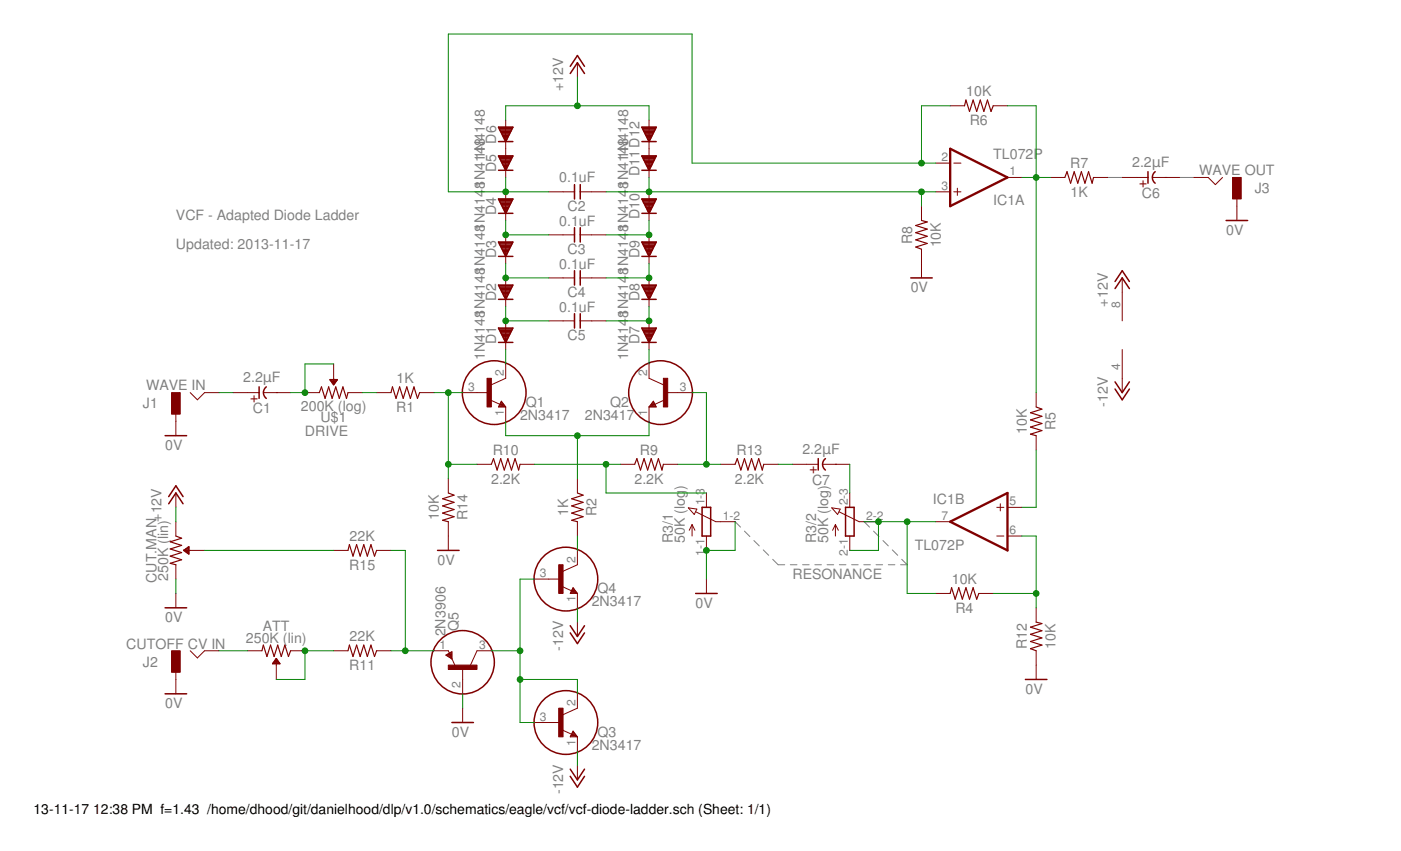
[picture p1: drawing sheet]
<?xml version="1.0" encoding="utf-8"?>
<!DOCTYPE eagle SYSTEM "eagle.dtd">
<eagle version="6.5.0">
<drawing>
<settings>
<setting alwaysvectorfont="no"/>
<setting verticaltext="up"/>
</settings>
<grid distance="0.1" unitdist="inch" unit="inch" style="lines" multiple="1" display="no" altdistance="0.01" altunitdist="inch" altunit="inch"/>
<schematic xreflabel="%F%N/%S.%C%R" xrefpart="/%S.%C%R">
<libraries>
<library name="_common">
<symbols>
<symbol name="JACK-M">
<wire x1="0" y1="2.54" x2="1.27" y2="1.27" width="0.1524" layer="94"/>
<wire x1="1.27" y1="1.27" x2="2.54" y2="2.54" width="0.1524" layer="94"/>
<pin name="HOT" x="5.08" y="2.54" visible="off" length="short" rot="R180"/>
<pin name="GND" x="-2.54" y="-2.54" visible="off" length="short" rot="R90"/>
<text x="-8.382" y="-0.254" size="1.778" layer="95">&gt;NAME</text>
<text x="-2.54" y="3.81" size="1.778" layer="96" align="center">&gt;VALUE</text>
<rectangle x1="-3.302" y1="-1.27" x2="-1.778" y2="2.54" layer="94"/>
</symbol>
<symbol name="R-US">
<wire x1="-2.54" y1="0" x2="-2.159" y2="1.016" width="0.2032" layer="94"/>
<wire x1="-2.159" y1="1.016" x2="-1.524" y2="-1.016" width="0.2032" layer="94"/>
<wire x1="-1.524" y1="-1.016" x2="-0.889" y2="1.016" width="0.2032" layer="94"/>
<wire x1="-0.889" y1="1.016" x2="-0.254" y2="-1.016" width="0.2032" layer="94"/>
<wire x1="-0.254" y1="-1.016" x2="0.381" y2="1.016" width="0.2032" layer="94"/>
<wire x1="0.381" y1="1.016" x2="1.016" y2="-1.016" width="0.2032" layer="94"/>
<wire x1="1.016" y1="-1.016" x2="1.651" y2="1.016" width="0.2032" layer="94"/>
<wire x1="1.651" y1="1.016" x2="2.286" y2="-1.016" width="0.2032" layer="94"/>
<wire x1="2.286" y1="-1.016" x2="2.54" y2="0" width="0.2032" layer="94"/>
<text x="0" y="2.5146" size="1.778" layer="95" align="center">&gt;NAME</text>
<text x="0" y="-2.54" size="1.778" layer="96" align="center">&gt;VALUE</text>
<pin name="2" x="5.08" y="0" visible="off" length="short" direction="pas" swaplevel="1" rot="R180"/>
<pin name="1" x="-5.08" y="0" visible="off" length="short" direction="pas" swaplevel="1"/>
</symbol>
<symbol name="NPN">
<wire x1="2.54" y1="2.54" x2="-0.254" y2="1.27" width="0.1524" layer="94"/>
<text x="6.096" y="-2.54" size="1.778" layer="95">&gt;NAME</text>
<text x="5.08" y="-4.826" size="1.778" layer="96">&gt;VALUE</text>
<rectangle x1="-0.762" y1="-2.54" x2="0" y2="2.54" layer="94"/>
<pin name="B" x="-5.08" y="0" visible="pad" length="short" direction="pas" swaplevel="1"/>
<pin name="E" x="2.54" y="-5.08" visible="pad" length="short" direction="pas" swaplevel="3" rot="R90"/>
<pin name="C" x="2.54" y="5.08" visible="pad" length="short" direction="pas" swaplevel="2" rot="R270"/>
<wire x1="-2.54" y1="0" x2="-0.508" y2="0" width="0.1524" layer="94"/>
<wire x1="2.54" y1="-2.54" x2="-0.254" y2="-1.27" width="0.1524" layer="94"/>
<polygon width="0.1524" layer="94">
<vertex x="1.778" y="-1.524"/>
<vertex x="2.54" y="-2.54"/>
<vertex x="1.27" y="-2.54"/>
</polygon>
<circle x="0.508" y="0" radius="5.6397125" width="0.254" layer="94"/>
</symbol>
<symbol name="PNP">
<wire x1="2.54" y1="2.54" x2="-0.254" y2="1.27" width="0.1524" layer="94"/>
<text x="6.096" y="-2.54" size="1.778" layer="95">&gt;NAME</text>
<text x="5.08" y="-4.826" size="1.778" layer="96">&gt;VALUE</text>
<rectangle x1="-0.762" y1="-2.54" x2="0" y2="2.54" layer="94"/>
<pin name="B" x="-5.08" y="0" visible="pad" length="short" direction="pas" swaplevel="1"/>
<pin name="E" x="2.54" y="-5.08" visible="pad" length="short" direction="pas" swaplevel="3" rot="R90"/>
<pin name="C" x="2.54" y="5.08" visible="pad" length="short" direction="pas" swaplevel="2" rot="R270"/>
<wire x1="2.54" y1="-2.54" x2="-0.254" y2="-1.27" width="0.1524" layer="94"/>
<polygon width="0.1524" layer="94">
<vertex x="1.0922" y="-1.905"/>
<vertex x="2.3876" y="-1.905"/>
<vertex x="1.778" y="-2.9718"/>
</polygon>
<wire x1="-0.254" y1="0" x2="-2.54" y2="0" width="0.1524" layer="94"/>
<circle x="0.508" y="0" radius="5.611040625" width="0.254" layer="94"/>
</symbol>
<symbol name="OPAMP">
<wire x1="-5.08" y1="5.08" x2="-5.08" y2="-5.08" width="0.4064" layer="94"/>
<wire x1="-5.08" y1="-5.08" x2="5.08" y2="0" width="0.4064" layer="94"/>
<wire x1="5.08" y1="0" x2="-5.08" y2="5.08" width="0.4064" layer="94"/>
<wire x1="-3.81" y1="3.175" x2="-3.81" y2="1.905" width="0.1524" layer="94"/>
<wire x1="-4.445" y1="2.54" x2="-3.175" y2="2.54" width="0.1524" layer="94"/>
<wire x1="-4.445" y1="-2.54" x2="-3.175" y2="-2.54" width="0.1524" layer="94"/>
<text x="2.54" y="3.175" size="1.778" layer="95">&gt;NAME</text>
<text x="2.54" y="-5.08" size="1.778" layer="96">&gt;VALUE</text>
<pin name="-IN" x="-7.62" y="-2.54" visible="pad" length="short" direction="in"/>
<pin name="+IN" x="-7.62" y="2.54" visible="pad" length="short" direction="in"/>
<pin name="OUT" x="7.62" y="0" visible="pad" length="short" direction="out" rot="R180"/>
</symbol>
<symbol name="PWR+-">
<text x="1.27" y="3.175" size="0.8128" layer="93" rot="R90">V+</text>
<text x="1.27" y="-4.445" size="0.8128" layer="93" rot="R90">V-</text>
<pin name="V+" x="0" y="7.62" visible="pad" length="middle" direction="pwr" rot="R270"/>
<pin name="V-" x="0" y="-7.62" visible="pad" length="middle" direction="pwr" rot="R90"/>
</symbol>
<symbol name="CE-US">
<wire x1="-1.016" y1="0.508" x2="0" y2="0.508" width="0.254" layer="94"/>
<wire x1="0" y1="0.508" x2="1.016" y2="0.508" width="0.254" layer="94"/>
<pin name="+" x="0" y="5.08" visible="off" length="short" direction="pas" swaplevel="1" rot="R270"/>
<pin name="-" x="0" y="-5.08" visible="off" length="short" direction="pas" swaplevel="1" rot="R90"/>
<text x="-1.778" y="0.762" size="1.778" layer="94">+</text>
<wire x1="0" y1="2.54" x2="0" y2="0.508" width="0.1524" layer="94"/>
<wire x1="-1.016" y1="-0.762" x2="1.016" y2="-0.762" width="0.254" layer="94" curve="-105.464992"/>
<wire x1="0" y1="-0.254" x2="0" y2="-2.794" width="0.1524" layer="94"/>
<text x="-2.794" y="0" size="1.778" layer="95" rot="R90" align="center">&gt;NAME</text>
<text x="2.794" y="0" size="1.778" layer="96" rot="R90" align="center">&gt;VALUE</text>
</symbol>
<symbol name="D">
<wire x1="1.27" y1="1.27" x2="1.27" y2="-1.27" width="0.254" layer="94"/>
<text x="0" y="-2.5654" size="1.778" layer="95" align="center">&gt;NAME</text>
<text x="0" y="-4.5974" size="1.778" layer="96" align="center">&gt;VALUE</text>
<pin name="A" x="-2.54" y="0" visible="off" length="short" direction="pas"/>
<pin name="C" x="2.54" y="0" visible="off" length="short" direction="pas" rot="R180"/>
<polygon width="0.254" layer="94">
<vertex x="-1.27" y="1.27"/>
<vertex x="1.27" y="0"/>
<vertex x="-1.27" y="-1.27"/>
</polygon>
</symbol>
<symbol name="CC-US">
<wire x1="0" y1="-0.508" x2="0" y2="-2.54" width="0.1524" layer="94"/>
<text x="-2.54" y="0.127" size="1.778" layer="95" rot="R90" align="center">&gt;NAME</text>
<pin name="1" x="0" y="5.08" visible="off" length="short" direction="pas" swaplevel="1" rot="R270"/>
<pin name="2" x="0" y="-5.08" visible="off" length="short" direction="pas" swaplevel="1" rot="R90"/>
<wire x1="-1.27" y1="-0.508" x2="0" y2="-0.508" width="0.254" layer="94"/>
<wire x1="0" y1="-0.508" x2="1.27" y2="-0.508" width="0.254" layer="94"/>
<wire x1="-1.27" y1="0.508" x2="0" y2="0.508" width="0.254" layer="94"/>
<wire x1="0" y1="0.508" x2="1.27" y2="0.508" width="0.254" layer="94"/>
<wire x1="0" y1="2.54" x2="0" y2="0.508" width="0.1524" layer="94"/>
<text x="2.54" y="0" size="1.778" layer="96" rot="R90" align="center">&gt;VALUE</text>
</symbol>
<symbol name="R-VAR-US">
<wire x1="-2.54" y1="0" x2="-2.159" y2="1.016" width="0.2032" layer="94"/>
<wire x1="-2.159" y1="1.016" x2="-1.524" y2="-1.016" width="0.2032" layer="94"/>
<wire x1="-1.524" y1="-1.016" x2="-0.889" y2="1.016" width="0.2032" layer="94"/>
<wire x1="-0.889" y1="1.016" x2="-0.254" y2="-1.016" width="0.2032" layer="94"/>
<wire x1="-0.254" y1="-1.016" x2="0.381" y2="1.016" width="0.2032" layer="94"/>
<wire x1="0.381" y1="1.016" x2="1.016" y2="-1.016" width="0.2032" layer="94"/>
<wire x1="1.016" y1="-1.016" x2="1.651" y2="1.016" width="0.2032" layer="94"/>
<wire x1="1.651" y1="1.016" x2="2.286" y2="-1.016" width="0.2032" layer="94"/>
<wire x1="2.286" y1="-1.016" x2="2.54" y2="0" width="0.2032" layer="94"/>
<text x="0" y="-4.3434" size="1.778" layer="95" align="center">&gt;NAME</text>
<text x="0" y="-2.286" size="1.778" layer="96" align="center">&gt;VALUE</text>
<pin name="2" x="5.08" y="0" visible="off" length="short" direction="pas" swaplevel="1" rot="R180"/>
<pin name="1" x="-5.08" y="0" visible="off" length="short" direction="pas" swaplevel="1"/>
<pin name="P$1" x="0" y="5.08" visible="off" length="short" direction="pas" rot="R270"/>
<polygon width="0.254" layer="94">
<vertex x="-0.635" y="2.286"/>
<vertex x="0.635" y="2.286"/>
<vertex x="0" y="1.397"/>
</polygon>
<wire x1="0" y1="2.54" x2="0" y2="1.778" width="0.1524" layer="94"/>
</symbol>
</symbols>
<devicesets>
<deviceset name="JACK-M" prefix="J" uservalue="yes">
<gates>
<gate name="G$1" symbol="JACK-M" x="0" y="0"/>
</gates>
<devices>
<device name="" package="JACK-M">
<connects>
<connect gate="G$1" pin="GND" pad="GND"/>
<connect gate="G$1" pin="HOT" pad="HOT"/>
</connects>
<technologies>
<technology name=""/>
</technologies>
</device>
</devices>
</deviceset>
<deviceset name="R" prefix="R" uservalue="yes">
<gates>
<gate name="G$1" symbol="R-US" x="0" y="0"/>
</gates>
<devices>
<device name="0309/10" package="0309/10">
<connects>
<connect gate="G$1" pin="1" pad="1"/>
<connect gate="G$1" pin="2" pad="2"/>
</connects>
<technologies>
<technology name=""/>
</technologies>
</device>
</devices>
</deviceset>
<deviceset name="2N3417" prefix="Q">
<gates>
<gate name="G$1" symbol="NPN" x="0" y="0"/>
</gates>
<devices>
<device name="" package="TO92">
<connects>
<connect gate="G$1" pin="B" pad="3"/>
<connect gate="G$1" pin="C" pad="2"/>
<connect gate="G$1" pin="E" pad="1"/>
</connects>
<technologies>
<technology name=""/>
</technologies>
</device>
</devices>
</deviceset>
<deviceset name="2N3906" prefix="Q">
<gates>
<gate name="G$1" symbol="PNP" x="0" y="0"/>
</gates>
<devices>
<device name="" package="TO92">
<connects>
<connect gate="G$1" pin="B" pad="2"/>
<connect gate="G$1" pin="C" pad="3"/>
<connect gate="G$1" pin="E" pad="1"/>
</connects>
<technologies>
<technology name=""/>
</technologies>
</device>
</devices>
</deviceset>
<deviceset name="TL072" prefix="IC">
<gates>
<gate name="A" symbol="OPAMP" x="15.24" y="10.16" swaplevel="1"/>
<gate name="B" symbol="OPAMP" x="15.24" y="-12.7" swaplevel="1"/>
<gate name="P" symbol="PWR+-" x="15.24" y="10.16" addlevel="request"/>
</gates>
<devices>
<device name="P" package="DIL08">
<connects>
<connect gate="A" pin="+IN" pad="3"/>
<connect gate="A" pin="-IN" pad="2"/>
<connect gate="A" pin="OUT" pad="1"/>
<connect gate="B" pin="+IN" pad="5"/>
<connect gate="B" pin="-IN" pad="6"/>
<connect gate="B" pin="OUT" pad="7"/>
<connect gate="P" pin="V+" pad="8"/>
<connect gate="P" pin="V-" pad="4"/>
</connects>
<technologies>
<technology name=""/>
</technologies>
</device>
</devices>
</deviceset>
<deviceset name="CE-US" prefix="C" uservalue="yes">
<gates>
<gate name="G$1" symbol="CE-US" x="0" y="0"/>
</gates>
<devices>
<device name="E5-8.5" package="E5-8,5">
<connects>
<connect gate="G$1" pin="+" pad="+"/>
<connect gate="G$1" pin="-" pad="-"/>
</connects>
<technologies>
<technology name=""/>
</technologies>
</device>
<device name="E2-5" package="E2-5">
<connects>
<connect gate="G$1" pin="+" pad="+"/>
<connect gate="G$1" pin="-" pad="-"/>
</connects>
<technologies>
<technology name=""/>
</technologies>
</device>
</devices>
</deviceset>
<deviceset name="1N4148" prefix="D">
<gates>
<gate name="G$1" symbol="D" x="0" y="0"/>
</gates>
<devices>
<device name="" package="DO35-7">
<connects>
<connect gate="G$1" pin="A" pad="A"/>
<connect gate="G$1" pin="C" pad="C"/>
</connects>
<technologies>
<technology name=""/>
</technologies>
</device>
</devices>
</deviceset>
<deviceset name="CC-US" prefix="C" uservalue="yes">
<gates>
<gate name="G$1" symbol="CC-US" x="0" y="0"/>
</gates>
<devices>
<device name="025-024X044" package="C025-024X044">
<connects>
<connect gate="G$1" pin="1" pad="1"/>
<connect gate="G$1" pin="2" pad="2"/>
</connects>
<technologies>
<technology name=""/>
</technologies>
</device>
<device name="050-024X044" package="C050-024X044">
<connects>
<connect gate="G$1" pin="1" pad="1"/>
<connect gate="G$1" pin="2" pad="2"/>
</connects>
<technologies>
<technology name=""/>
</technologies>
</device>
</devices>
</deviceset>
<deviceset name="R-VAR" uservalue="yes">
<gates>
<gate name="G$1" symbol="R-VAR-US" x="0" y="0"/>
</gates>
<devices>
<device name="" package="R-VAR">
<connects>
<connect gate="G$1" pin="1" pad="R1"/>
<connect gate="G$1" pin="2" pad="R2"/>
<connect gate="G$1" pin="P$1" pad="VAR"/>
</connects>
<technologies>
<technology name=""/>
</technologies>
</device>
</devices>
</deviceset>
</devicesets>
</library>
<library name="supply1">
<symbols>
<symbol name="+12V">
<wire x1="1.27" y1="-1.905" x2="0" y2="0" width="0.254" layer="94"/>
<wire x1="0" y1="0" x2="-1.27" y2="-1.905" width="0.254" layer="94"/>
<wire x1="1.27" y1="-0.635" x2="0" y2="1.27" width="0.254" layer="94"/>
<wire x1="0" y1="1.27" x2="-1.27" y2="-0.635" width="0.254" layer="94"/>
<text x="-2.54" y="-5.08" size="1.778" layer="96" rot="R90">&gt;VALUE</text>
<pin name="+12V" x="0" y="-2.54" visible="off" length="short" direction="sup" rot="R90"/>
</symbol>
<symbol name="0V">
<wire x1="-1.905" y1="0" x2="1.905" y2="0" width="0.254" layer="94"/>
<text x="-1.905" y="-2.54" size="1.778" layer="96">&gt;VALUE</text>
<pin name="0V" x="0" y="2.54" visible="off" length="short" direction="sup" rot="R270"/>
</symbol>
<symbol name="-12V">
<wire x1="-1.27" y1="1.905" x2="0" y2="0" width="0.254" layer="94"/>
<wire x1="0" y1="0" x2="1.27" y2="1.905" width="0.254" layer="94"/>
<wire x1="-1.27" y1="0.635" x2="0" y2="-1.27" width="0.254" layer="94"/>
<wire x1="0" y1="-1.27" x2="1.27" y2="0.635" width="0.254" layer="94"/>
<text x="-2.54" y="-2.54" size="1.778" layer="96" rot="R90">&gt;VALUE</text>
<pin name="-12V" x="0" y="2.54" visible="off" length="short" direction="sup" rot="R270"/>
</symbol>
</symbols>
<devicesets>
<deviceset name="+12V" prefix="P+">
<gates>
<gate name="1" symbol="+12V" x="0" y="0"/>
</gates>
<devices>
<device name="">
<technologies>
<technology name=""/>
</technologies>
</device>
</devices>
</deviceset>
<deviceset name="0V" prefix="GND">
<gates>
<gate name="1" symbol="0V" x="0" y="0"/>
</gates>
<devices>
<device name="">
<technologies>
<technology name=""/>
</technologies>
</device>
</devices>
</deviceset>
<deviceset name="-12V" prefix="P-">
<gates>
<gate name="1" symbol="-12V" x="0" y="0"/>
</gates>
<devices>
<device name="">
<technologies>
<technology name=""/>
</technologies>
</device>
</devices>
</deviceset>
</devicesets>
</library>
<library name="pot">
<symbols>
<symbol name="POT_EU-">
<wire x1="-0.762" y1="2.54" x2="-0.762" y2="-2.54" width="0.254" layer="94"/>
<wire x1="0.762" y1="-2.54" x2="0.762" y2="2.54" width="0.254" layer="94"/>
<wire x1="2.54" y1="0" x2="1.651" y2="0" width="0.1524" layer="94"/>
<wire x1="1.651" y1="0" x2="-1.8796" y2="1.7526" width="0.1524" layer="94"/>
<wire x1="0.762" y1="2.54" x2="-0.762" y2="2.54" width="0.254" layer="94"/>
<wire x1="-0.762" y1="-2.54" x2="0.762" y2="-2.54" width="0.254" layer="94"/>
<wire x1="-2.1597" y1="1.2939" x2="-3.1989" y2="2.4495" width="0.1524" layer="94"/>
<wire x1="-3.1989" y1="2.4495" x2="-1.7018" y2="2.2352" width="0.1524" layer="94"/>
<wire x1="-2.54" y1="-2.54" x2="-2.54" y2="-0.508" width="0.1524" layer="94"/>
<wire x1="-2.54" y1="-0.508" x2="-3.048" y2="-1.524" width="0.1524" layer="94"/>
<wire x1="-2.54" y1="-0.508" x2="-2.032" y2="-1.524" width="0.1524" layer="94"/>
<wire x1="-2.1597" y1="1.2939" x2="-1.7018" y2="2.2352" width="0.1524" layer="94"/>
<text x="-5.969" y="-3.81" size="1.778" layer="95" rot="R90">&gt;NAME</text>
<text x="-3.81" y="-3.81" size="1.778" layer="96" rot="R90">&gt;VALUE</text>
<pin name="A" x="0" y="-5.08" visible="pad" length="short" direction="pas" rot="R90"/>
<pin name="E" x="0" y="5.08" visible="pad" length="short" direction="pas" rot="R270"/>
<pin name="S" x="5.08" y="0" visible="pad" length="short" direction="pas" rot="R180"/>
</symbol>
</symbols>
<devicesets>
<deviceset name="3RP/1610G" prefix="R" uservalue="yes">
<gates>
<gate name="/1" symbol="POT_EU-" x="-5.08" y="0" addlevel="always"/>
<gate name="/2" symbol="POT_EU-" x="10.16" y="0" addlevel="always"/>
</gates>
<devices>
<device name="" package="3RP/1610G">
<connects>
<connect gate="/1" pin="A" pad="1-1"/>
<connect gate="/1" pin="E" pad="1-3"/>
<connect gate="/1" pin="S" pad="1-2"/>
<connect gate="/2" pin="A" pad="2-1"/>
<connect gate="/2" pin="E" pad="2-3"/>
<connect gate="/2" pin="S" pad="2-2"/>
</connects>
<technologies>
<technology name=""/>
</technologies>
</device>
</devices>
</deviceset>
</devicesets>
</library>
</libraries>
<attributes>
</attributes>
<variantdefs>
</variantdefs>
<classes>
<class number="0" name="default" width="0" drill="0">
</class>
</classes>
<parts>
<part name="J1" library="_common" deviceset="JACK-M" device="" value="WAVE IN"/>
<part name="J2" library="_common" deviceset="JACK-M" device="" value="CUTOFF CV IN"/>
<part name="J3" library="_common" deviceset="JACK-M" device="" value="WAVE OUT"/>
<part name="R1" library="_common" deviceset="R" device="0309/10" value="1K"/>
<part name="R6" library="_common" deviceset="R" device="0309/10" value="10K"/>
<part name="R7" library="_common" deviceset="R" device="0309/10" value="1K"/>
<part name="R11" library="_common" deviceset="R" device="0309/10" value="22K"/>
<part name="Q1" library="_common" deviceset="2N3417" device=""/>
<part name="Q2" library="_common" deviceset="2N3417" device=""/>
<part name="Q3" library="_common" deviceset="2N3417" device=""/>
<part name="Q4" library="_common" deviceset="2N3417" device=""/>
<part name="Q5" library="_common" deviceset="2N3906" device=""/>
<part name="IC1" library="_common" deviceset="TL072" device="P"/>
<part name="R8" library="_common" deviceset="R" device="0309/10" value="10K"/>
<part name="P+1" library="supply1" deviceset="+12V" device=""/>
<part name="GND3" library="supply1" deviceset="0V" device=""/>
<part name="GND4" library="supply1" deviceset="0V" device=""/>
<part name="P-1" library="supply1" deviceset="-12V" device=""/>
<part name="P-2" library="supply1" deviceset="-12V" device=""/>
<part name="GND5" library="supply1" deviceset="0V" device=""/>
<part name="GND6" library="supply1" deviceset="0V" device=""/>
<part name="GND7" library="supply1" deviceset="0V" device=""/>
<part name="C1" library="_common" deviceset="CE-US" device="E2-5" value="2.2μF"/>
<part name="P+2" library="supply1" deviceset="+12V" device=""/>
<part name="P-3" library="supply1" deviceset="-12V" device=""/>
<part name="R9" library="_common" deviceset="R" device="0309/10" value="2.2K"/>
<part name="R10" library="_common" deviceset="R" device="0309/10" value="2.2K"/>
<part name="R2" library="_common" deviceset="R" device="0309/10" value="1K"/>
<part name="GND1" library="supply1" deviceset="0V" device=""/>
<part name="R3" library="pot" deviceset="3RP/1610G" device="" value="50K (log)"/>
<part name="R4" library="_common" deviceset="R" device="0309/10" value="10K"/>
<part name="R5" library="_common" deviceset="R" device="0309/10" value="10K"/>
<part name="R12" library="_common" deviceset="R" device="0309/10" value="10K"/>
<part name="GND2" library="supply1" deviceset="0V" device=""/>
<part name="R13" library="_common" deviceset="R" device="0309/10" value="2.2K"/>
<part name="D1" library="_common" deviceset="1N4148" device=""/>
<part name="D2" library="_common" deviceset="1N4148" device=""/>
<part name="D3" library="_common" deviceset="1N4148" device=""/>
<part name="D4" library="_common" deviceset="1N4148" device=""/>
<part name="D5" library="_common" deviceset="1N4148" device=""/>
<part name="D6" library="_common" deviceset="1N4148" device=""/>
<part name="D7" library="_common" deviceset="1N4148" device=""/>
<part name="D8" library="_common" deviceset="1N4148" device=""/>
<part name="D9" library="_common" deviceset="1N4148" device=""/>
<part name="D10" library="_common" deviceset="1N4148" device=""/>
<part name="D11" library="_common" deviceset="1N4148" device=""/>
<part name="D12" library="_common" deviceset="1N4148" device=""/>
<part name="C2" library="_common" deviceset="CC-US" device="025-024X044" value="0.1uF"/>
<part name="C3" library="_common" deviceset="CC-US" device="025-024X044" value="0.1uF"/>
<part name="C4" library="_common" deviceset="CC-US" device="025-024X044" value="0.1uF"/>
<part name="C5" library="_common" deviceset="CC-US" device="025-024X044" value="0.1uF"/>
<part name="C6" library="_common" deviceset="CE-US" device="E2-5" value="2.2μF"/>
<part name="R14" library="_common" deviceset="R" device="0309/10" value="10K"/>
<part name="GND8" library="supply1" deviceset="0V" device=""/>
<part name="U$1" library="_common" deviceset="R-VAR" device="" value="200K (log)"/>
<part name="CUT.MAN" library="_common" deviceset="R-VAR" device="" value="250K (lin)"/>
<part name="R15" library="_common" deviceset="R" device="0309/10" value="22K"/>
<part name="P+3" library="supply1" deviceset="+12V" device=""/>
<part name="GND9" library="supply1" deviceset="0V" device=""/>
<part name="C7" library="_common" deviceset="CE-US" device="E2-5" value="2.2μF"/>
<part name="ATT" library="_common" deviceset="R-VAR" device="" value="250K (lin)"/>
</parts>
<sheets>
<sheet>
<plain>
<text x="55.88" y="58.42" size="1.778" layer="97">RESONANCE</text>
<wire x1="111.76" y1="129.54" x2="114.3" y2="129.54" width="0.1524" layer="97"/>
<wire x1="124.46" y1="129.54" x2="127" y2="129.54" width="0.1524" layer="97"/>
<text x="-30.48" y="83.82" size="1.778" layer="97">DRIVE</text>
<text x="-53.34" y="121.92" size="1.778" layer="97">VCF - Adapted Diode Ladder</text>
<wire x1="45.72" y1="68.58" x2="53.34" y2="60.96" width="0.1524" layer="97" style="shortdash"/>
<wire x1="53.34" y1="60.96" x2="76.2" y2="60.96" width="0.1524" layer="97" style="shortdash"/>
<wire x1="76.2" y1="60.96" x2="68.58" y2="68.58" width="0.1524" layer="97" style="shortdash"/>
<text x="-53.34" y="116.84" size="1.778" layer="97">Updated: 2013-11-17</text>
</plain>
<instances>
<instance part="J1" gate="G$1" x="-50.8" y="88.9"/>
<instance part="J2" gate="G$1" x="-50.8" y="43.18"/>
<instance part="J3" gate="G$1" x="132.08" y="127" rot="MR0"/>
<instance part="R1" gate="G$1" x="-12.7" y="91.44" rot="R180"/>
<instance part="R6" gate="G$1" x="88.9" y="142.24" rot="R180"/>
<instance part="R7" gate="G$1" x="106.68" y="129.54"/>
<instance part="R11" gate="G$1" x="-20.32" y="45.72" rot="R180"/>
<instance part="Q1" gate="G$1" x="2.54" y="91.44"/>
<instance part="Q2" gate="G$1" x="33.02" y="91.44" rot="MR0"/>
<instance part="Q3" gate="G$1" x="15.24" y="33.02"/>
<instance part="Q4" gate="G$1" x="15.24" y="58.42"/>
<instance part="Q5" gate="G$1" x="-2.54" y="43.18" rot="MR90"/>
<instance part="IC1" gate="A" x="88.9" y="129.54" rot="MR180"/>
<instance part="R8" gate="G$1" x="78.74" y="119.38" rot="R90"/>
<instance part="P+1" gate="1" x="17.78" y="149.86"/>
<instance part="GND3" gate="1" x="78.74" y="111.76"/>
<instance part="GND4" gate="1" x="-2.54" y="33.02"/>
<instance part="P-1" gate="1" x="17.78" y="48.26"/>
<instance part="P-2" gate="1" x="17.78" y="22.86"/>
<instance part="GND5" gate="1" x="-53.34" y="83.82"/>
<instance part="GND6" gate="1" x="134.62" y="121.92"/>
<instance part="GND7" gate="1" x="-53.34" y="38.1"/>
<instance part="C1" gate="G$1" x="-38.1" y="91.44" rot="R90"/>
<instance part="IC1" gate="B" x="88.9" y="68.58" rot="MR0"/>
<instance part="IC1" gate="P" x="114.3" y="101.6"/>
<instance part="P+2" gate="1" x="114.3" y="111.76"/>
<instance part="P-3" gate="1" x="114.3" y="91.44"/>
<instance part="R9" gate="G$1" x="30.48" y="78.74"/>
<instance part="R10" gate="G$1" x="5.08" y="78.74"/>
<instance part="R2" gate="G$1" x="17.78" y="71.12" rot="R270"/>
<instance part="GND1" gate="1" x="40.64" y="55.88"/>
<instance part="R3" gate="/1" x="40.64" y="68.58"/>
<instance part="R3" gate="/2" x="66.04" y="68.58"/>
<instance part="R4" gate="G$1" x="86.36" y="55.88" rot="R180"/>
<instance part="R5" gate="G$1" x="99.06" y="86.36" rot="R270"/>
<instance part="R12" gate="G$1" x="99.06" y="48.26" rot="R90"/>
<instance part="GND2" gate="1" x="99.06" y="40.64"/>
<instance part="R13" gate="G$1" x="48.26" y="78.74"/>
<instance part="D1" gate="G$1" x="5.08" y="101.6" rot="R270"/>
<instance part="D2" gate="G$1" x="5.08" y="109.22" rot="R270"/>
<instance part="D3" gate="G$1" x="5.08" y="116.84" rot="R270"/>
<instance part="D4" gate="G$1" x="5.08" y="124.46" rot="R270"/>
<instance part="D5" gate="G$1" x="5.08" y="132.08" rot="R270"/>
<instance part="D6" gate="G$1" x="5.08" y="137.16" rot="R270"/>
<instance part="D7" gate="G$1" x="30.48" y="101.6" rot="R270"/>
<instance part="D8" gate="G$1" x="30.48" y="109.22" rot="R270"/>
<instance part="D9" gate="G$1" x="30.48" y="116.84" rot="R270"/>
<instance part="D10" gate="G$1" x="30.48" y="124.46" rot="R270"/>
<instance part="D11" gate="G$1" x="30.48" y="132.08" rot="R270"/>
<instance part="D12" gate="G$1" x="30.48" y="137.16" rot="R270"/>
<instance part="C2" gate="G$1" x="17.78" y="127" rot="R90"/>
<instance part="C3" gate="G$1" x="17.78" y="119.38" rot="R90"/>
<instance part="C4" gate="G$1" x="17.78" y="111.76" rot="R90"/>
<instance part="C5" gate="G$1" x="17.78" y="104.14" rot="R90"/>
<instance part="C6" gate="G$1" x="119.38" y="129.54" rot="R90"/>
<instance part="R14" gate="G$1" x="-5.08" y="71.12" rot="R270"/>
<instance part="GND8" gate="1" x="-5.08" y="63.5"/>
<instance part="U$1" gate="G$1" x="-25.4" y="91.44"/>
<instance part="CUT.MAN" gate="G$1" x="-53.34" y="63.5" rot="R270"/>
<instance part="R15" gate="G$1" x="-20.32" y="63.5" rot="R180"/>
<instance part="P+3" gate="1" x="-53.34" y="73.66"/>
<instance part="GND9" gate="1" x="-53.34" y="53.34"/>
<instance part="C7" gate="G$1" x="60.96" y="78.74" rot="R90"/>
<instance part="ATT" gate="G$1" x="-35.56" y="45.72" rot="R180"/>
</instances>
<busses>
</busses>
<nets>
<net name="N$5" class="0">
<segment>
<pinref part="R1" gate="G$1" pin="1"/>
<pinref part="Q1" gate="G$1" pin="B"/>
<wire x1="-2.54" y1="91.44" x2="-5.08" y2="91.44" width="0.1524" layer="91"/>
<wire x1="-5.08" y1="91.44" x2="-7.62" y2="91.44" width="0.1524" layer="91"/>
<wire x1="-5.08" y1="91.44" x2="-5.08" y2="78.74" width="0.1524" layer="91"/>
<junction x="-5.08" y="91.44"/>
<pinref part="R14" gate="G$1" pin="1"/>
<pinref part="R10" gate="G$1" pin="1"/>
<wire x1="-5.08" y1="78.74" x2="-5.08" y2="76.2" width="0.1524" layer="91"/>
<wire x1="0" y1="78.74" x2="-5.08" y2="78.74" width="0.1524" layer="91"/>
<junction x="-5.08" y="78.74"/>
</segment>
</net>
<net name="N$9" class="0">
<segment>
<pinref part="IC1" gate="A" pin="-IN"/>
<wire x1="78.74" y1="132.08" x2="81.28" y2="132.08" width="0.1524" layer="91"/>
<wire x1="78.74" y1="132.08" x2="78.74" y2="142.24" width="0.1524" layer="91"/>
<pinref part="R6" gate="G$1" pin="2"/>
<wire x1="78.74" y1="142.24" x2="83.82" y2="142.24" width="0.1524" layer="91"/>
<pinref part="D5" gate="G$1" pin="C"/>
<pinref part="D4" gate="G$1" pin="A"/>
<wire x1="5.08" y1="129.54" x2="5.08" y2="127" width="0.1524" layer="91"/>
<pinref part="C2" gate="G$1" pin="1"/>
<wire x1="5.08" y1="127" x2="12.7" y2="127" width="0.1524" layer="91"/>
<junction x="5.08" y="127"/>
<wire x1="5.08" y1="127" x2="-5.08" y2="127" width="0.1524" layer="91"/>
<wire x1="-5.08" y1="127" x2="-5.08" y2="154.94" width="0.1524" layer="91"/>
<wire x1="-5.08" y1="154.94" x2="38.1" y2="154.94" width="0.1524" layer="91"/>
<wire x1="38.1" y1="154.94" x2="38.1" y2="132.08" width="0.1524" layer="91"/>
<wire x1="38.1" y1="132.08" x2="78.74" y2="132.08" width="0.1524" layer="91"/>
<junction x="78.74" y="132.08"/>
</segment>
</net>
<net name="N$11" class="0">
<segment>
<pinref part="Q1" gate="G$1" pin="E"/>
<wire x1="5.08" y1="86.36" x2="5.08" y2="83.82" width="0.1524" layer="91"/>
<pinref part="Q2" gate="G$1" pin="E"/>
<wire x1="5.08" y1="83.82" x2="17.78" y2="83.82" width="0.1524" layer="91"/>
<wire x1="17.78" y1="83.82" x2="30.48" y2="83.82" width="0.1524" layer="91"/>
<wire x1="30.48" y1="83.82" x2="30.48" y2="86.36" width="0.1524" layer="91"/>
<pinref part="R2" gate="G$1" pin="1"/>
<wire x1="17.78" y1="83.82" x2="17.78" y2="76.2" width="0.1524" layer="91"/>
<junction x="17.78" y="83.82"/>
</segment>
</net>
<net name="N$12" class="0">
<segment>
<pinref part="R11" gate="G$1" pin="1"/>
<pinref part="Q5" gate="G$1" pin="E"/>
<wire x1="-15.24" y1="45.72" x2="-12.7" y2="45.72" width="0.1524" layer="91"/>
<pinref part="R15" gate="G$1" pin="1"/>
<wire x1="-12.7" y1="45.72" x2="-7.62" y2="45.72" width="0.1524" layer="91"/>
<wire x1="-15.24" y1="63.5" x2="-12.7" y2="63.5" width="0.1524" layer="91"/>
<wire x1="-12.7" y1="63.5" x2="-12.7" y2="45.72" width="0.1524" layer="91"/>
<junction x="-12.7" y="45.72"/>
</segment>
</net>
<net name="N$13" class="0">
<segment>
<pinref part="R6" gate="G$1" pin="1"/>
<wire x1="93.98" y1="142.24" x2="99.06" y2="142.24" width="0.1524" layer="91"/>
<wire x1="99.06" y1="142.24" x2="99.06" y2="129.54" width="0.1524" layer="91"/>
<pinref part="IC1" gate="A" pin="OUT"/>
<pinref part="R7" gate="G$1" pin="1"/>
<wire x1="96.52" y1="129.54" x2="99.06" y2="129.54" width="0.1524" layer="91"/>
<junction x="99.06" y="129.54"/>
<wire x1="99.06" y1="129.54" x2="101.6" y2="129.54" width="0.1524" layer="91"/>
<pinref part="R5" gate="G$1" pin="1"/>
<wire x1="99.06" y1="129.54" x2="99.06" y2="91.44" width="0.1524" layer="91"/>
</segment>
</net>
<net name="0V" class="0">
<segment>
<pinref part="R8" gate="G$1" pin="1"/>
<pinref part="GND3" gate="1" pin="0V"/>
</segment>
<segment>
<pinref part="J1" gate="G$1" pin="GND"/>
<pinref part="GND5" gate="1" pin="0V"/>
</segment>
<segment>
<pinref part="J3" gate="G$1" pin="GND"/>
<pinref part="GND6" gate="1" pin="0V"/>
</segment>
<segment>
<pinref part="Q5" gate="G$1" pin="B"/>
<pinref part="GND4" gate="1" pin="0V"/>
<wire x1="-2.54" y1="38.1" x2="-2.54" y2="35.56" width="0.1524" layer="91"/>
</segment>
<segment>
<pinref part="J2" gate="G$1" pin="GND"/>
<pinref part="GND7" gate="1" pin="0V"/>
</segment>
<segment>
<pinref part="R3" gate="/1" pin="S"/>
<wire x1="45.72" y1="68.58" x2="45.72" y2="63.5" width="0.1524" layer="91"/>
<pinref part="R3" gate="/1" pin="A"/>
<wire x1="45.72" y1="63.5" x2="40.64" y2="63.5" width="0.1524" layer="91"/>
<pinref part="GND1" gate="1" pin="0V"/>
<wire x1="40.64" y1="63.5" x2="40.64" y2="58.42" width="0.1524" layer="91"/>
<junction x="40.64" y="63.5"/>
</segment>
<segment>
<pinref part="R12" gate="G$1" pin="1"/>
<pinref part="GND2" gate="1" pin="0V"/>
</segment>
<segment>
<pinref part="R14" gate="G$1" pin="2"/>
<pinref part="GND8" gate="1" pin="0V"/>
</segment>
<segment>
<pinref part="CUT.MAN" gate="G$1" pin="2"/>
<wire x1="-53.34" y1="55.88" x2="-53.34" y2="58.42" width="0.1524" layer="91"/>
<pinref part="GND9" gate="1" pin="0V"/>
</segment>
</net>
<net name="+12V" class="0">
<segment>
<pinref part="IC1" gate="P" pin="V+"/>
<pinref part="P+2" gate="1" pin="+12V"/>
</segment>
<segment>
<pinref part="D6" gate="G$1" pin="A"/>
<wire x1="5.08" y1="139.7" x2="5.08" y2="142.24" width="0.1524" layer="91"/>
<pinref part="D12" gate="G$1" pin="A"/>
<wire x1="5.08" y1="142.24" x2="17.78" y2="142.24" width="0.1524" layer="91"/>
<wire x1="17.78" y1="142.24" x2="30.48" y2="142.24" width="0.1524" layer="91"/>
<wire x1="30.48" y1="142.24" x2="30.48" y2="139.7" width="0.1524" layer="91"/>
<pinref part="P+1" gate="1" pin="+12V"/>
<wire x1="17.78" y1="142.24" x2="17.78" y2="147.32" width="0.1524" layer="91"/>
<junction x="17.78" y="142.24"/>
</segment>
<segment>
<pinref part="CUT.MAN" gate="G$1" pin="1"/>
<pinref part="P+3" gate="1" pin="+12V"/>
<wire x1="-53.34" y1="71.12" x2="-53.34" y2="68.58" width="0.1524" layer="91"/>
</segment>
</net>
<net name="-12V" class="0">
<segment>
<pinref part="Q4" gate="G$1" pin="E"/>
<pinref part="P-1" gate="1" pin="-12V"/>
<wire x1="17.78" y1="53.34" x2="17.78" y2="50.8" width="0.1524" layer="91"/>
</segment>
<segment>
<pinref part="Q3" gate="G$1" pin="E"/>
<pinref part="P-2" gate="1" pin="-12V"/>
<wire x1="17.78" y1="27.94" x2="17.78" y2="25.4" width="0.1524" layer="91"/>
</segment>
<segment>
<pinref part="IC1" gate="P" pin="V-"/>
<pinref part="P-3" gate="1" pin="-12V"/>
</segment>
</net>
<net name="N$16" class="0">
<segment>
<pinref part="Q4" gate="G$1" pin="B"/>
<wire x1="7.62" y1="58.42" x2="10.16" y2="58.42" width="0.1524" layer="91"/>
<pinref part="Q5" gate="G$1" pin="C"/>
<wire x1="2.54" y1="45.72" x2="7.62" y2="45.72" width="0.1524" layer="91"/>
<pinref part="Q3" gate="G$1" pin="B"/>
<wire x1="7.62" y1="40.64" x2="7.62" y2="33.02" width="0.1524" layer="91"/>
<wire x1="7.62" y1="33.02" x2="10.16" y2="33.02" width="0.1524" layer="91"/>
<wire x1="7.62" y1="58.42" x2="7.62" y2="45.72" width="0.1524" layer="91"/>
<wire x1="7.62" y1="45.72" x2="7.62" y2="40.64" width="0.1524" layer="91"/>
<pinref part="Q3" gate="G$1" pin="C"/>
<wire x1="17.78" y1="40.64" x2="17.78" y2="38.1" width="0.1524" layer="91"/>
<wire x1="7.62" y1="40.64" x2="17.78" y2="40.64" width="0.1524" layer="91"/>
<junction x="7.62" y="45.72"/>
<junction x="7.62" y="40.64"/>
</segment>
</net>
<net name="N$1" class="0">
<segment>
<pinref part="J1" gate="G$1" pin="HOT"/>
<pinref part="C1" gate="G$1" pin="+"/>
<wire x1="-45.72" y1="91.44" x2="-43.18" y2="91.44" width="0.1524" layer="91"/>
</segment>
</net>
<net name="N$14" class="0">
<segment>
<pinref part="R10" gate="G$1" pin="2"/>
<pinref part="R9" gate="G$1" pin="1"/>
<wire x1="10.16" y1="78.74" x2="22.86" y2="78.74" width="0.1524" layer="91"/>
<pinref part="R3" gate="/1" pin="E"/>
<wire x1="22.86" y1="78.74" x2="25.4" y2="78.74" width="0.1524" layer="91"/>
<wire x1="40.64" y1="73.66" x2="22.86" y2="73.66" width="0.1524" layer="91"/>
<wire x1="22.86" y1="73.66" x2="22.86" y2="78.74" width="0.1524" layer="91"/>
<junction x="22.86" y="78.74"/>
</segment>
</net>
<net name="N$10" class="0">
<segment>
<pinref part="Q2" gate="G$1" pin="B"/>
<wire x1="38.1" y1="91.44" x2="40.64" y2="91.44" width="0.1524" layer="91"/>
<wire x1="40.64" y1="91.44" x2="40.64" y2="78.74" width="0.1524" layer="91"/>
<pinref part="R9" gate="G$1" pin="2"/>
<wire x1="40.64" y1="78.74" x2="35.56" y2="78.74" width="0.1524" layer="91"/>
<junction x="40.64" y="78.74"/>
<pinref part="R13" gate="G$1" pin="1"/>
<wire x1="43.18" y1="78.74" x2="40.64" y2="78.74" width="0.1524" layer="91"/>
</segment>
</net>
<net name="N$15" class="0">
<segment>
<pinref part="R2" gate="G$1" pin="2"/>
<pinref part="Q4" gate="G$1" pin="C"/>
<wire x1="17.78" y1="66.04" x2="17.78" y2="63.5" width="0.1524" layer="91"/>
</segment>
</net>
<net name="N$8" class="0">
<segment>
<pinref part="R4" gate="G$1" pin="1"/>
<wire x1="91.44" y1="55.88" x2="99.06" y2="55.88" width="0.1524" layer="91"/>
<wire x1="99.06" y1="55.88" x2="99.06" y2="66.04" width="0.1524" layer="91"/>
<pinref part="IC1" gate="B" pin="-IN"/>
<wire x1="99.06" y1="66.04" x2="96.52" y2="66.04" width="0.1524" layer="91"/>
<pinref part="R12" gate="G$1" pin="2"/>
<wire x1="99.06" y1="55.88" x2="99.06" y2="53.34" width="0.1524" layer="91"/>
<junction x="99.06" y="55.88"/>
</segment>
</net>
<net name="N$17" class="0">
<segment>
<pinref part="IC1" gate="B" pin="OUT"/>
<wire x1="81.28" y1="68.58" x2="76.2" y2="68.58" width="0.1524" layer="91"/>
<wire x1="76.2" y1="68.58" x2="71.12" y2="68.58" width="0.1524" layer="91"/>
<wire x1="68.58" y1="68.58" x2="71.12" y2="68.58" width="0.1524" layer="91"/>
<wire x1="71.12" y1="68.58" x2="71.12" y2="63.5" width="0.1524" layer="91"/>
<pinref part="R3" gate="/2" pin="A"/>
<wire x1="71.12" y1="63.5" x2="66.04" y2="63.5" width="0.1524" layer="91"/>
<pinref part="R3" gate="/2" pin="S"/>
<junction x="71.12" y="68.58"/>
<pinref part="R4" gate="G$1" pin="2"/>
<wire x1="81.28" y1="55.88" x2="76.2" y2="55.88" width="0.1524" layer="91"/>
<wire x1="76.2" y1="55.88" x2="76.2" y2="68.58" width="0.1524" layer="91"/>
<junction x="76.2" y="68.58"/>
</segment>
</net>
<net name="N$18" class="0">
<segment>
<pinref part="R13" gate="G$1" pin="2"/>
<wire x1="55.88" y1="78.74" x2="53.34" y2="78.74" width="0.1524" layer="91"/>
<pinref part="C7" gate="G$1" pin="+"/>
</segment>
</net>
<net name="N$19" class="0">
<segment>
<pinref part="R5" gate="G$1" pin="2"/>
<wire x1="99.06" y1="81.28" x2="99.06" y2="71.12" width="0.1524" layer="91"/>
<pinref part="IC1" gate="B" pin="+IN"/>
<wire x1="99.06" y1="71.12" x2="96.52" y2="71.12" width="0.1524" layer="91"/>
</segment>
</net>
<net name="N$20" class="0">
<segment>
<pinref part="D5" gate="G$1" pin="A"/>
<pinref part="D6" gate="G$1" pin="C"/>
</segment>
</net>
<net name="N$21" class="0">
<segment>
<pinref part="D11" gate="G$1" pin="A"/>
<pinref part="D12" gate="G$1" pin="C"/>
</segment>
</net>
<net name="N$22" class="0">
<segment>
<pinref part="D4" gate="G$1" pin="C"/>
<pinref part="D3" gate="G$1" pin="A"/>
<wire x1="5.08" y1="121.92" x2="5.08" y2="119.38" width="0.1524" layer="91"/>
<pinref part="C3" gate="G$1" pin="1"/>
<wire x1="5.08" y1="119.38" x2="12.7" y2="119.38" width="0.1524" layer="91"/>
<junction x="5.08" y="119.38"/>
</segment>
</net>
<net name="N$23" class="0">
<segment>
<pinref part="D3" gate="G$1" pin="C"/>
<pinref part="D2" gate="G$1" pin="A"/>
<wire x1="5.08" y1="114.3" x2="5.08" y2="111.76" width="0.1524" layer="91"/>
<pinref part="C4" gate="G$1" pin="1"/>
<wire x1="5.08" y1="111.76" x2="12.7" y2="111.76" width="0.1524" layer="91"/>
<junction x="5.08" y="111.76"/>
</segment>
</net>
<net name="N$24" class="0">
<segment>
<pinref part="D2" gate="G$1" pin="C"/>
<pinref part="D1" gate="G$1" pin="A"/>
<wire x1="5.08" y1="106.68" x2="5.08" y2="104.14" width="0.1524" layer="91"/>
<wire x1="5.08" y1="104.14" x2="12.7" y2="104.14" width="0.1524" layer="91"/>
<pinref part="C5" gate="G$1" pin="1"/>
<junction x="5.08" y="104.14"/>
</segment>
</net>
<net name="N$25" class="0">
<segment>
<pinref part="D11" gate="G$1" pin="C"/>
<pinref part="D10" gate="G$1" pin="A"/>
<wire x1="30.48" y1="129.54" x2="30.48" y2="127" width="0.1524" layer="91"/>
<pinref part="C2" gate="G$1" pin="2"/>
<wire x1="30.48" y1="127" x2="22.86" y2="127" width="0.1524" layer="91"/>
<junction x="30.48" y="127"/>
<pinref part="R8" gate="G$1" pin="2"/>
<pinref part="IC1" gate="A" pin="+IN"/>
<wire x1="78.74" y1="127" x2="81.28" y2="127" width="0.1524" layer="91"/>
<wire x1="78.74" y1="127" x2="78.74" y2="124.46" width="0.1524" layer="91"/>
<wire x1="30.48" y1="127" x2="78.74" y2="127" width="0.1524" layer="91"/>
<junction x="78.74" y="127"/>
</segment>
</net>
<net name="N$26" class="0">
<segment>
<pinref part="D10" gate="G$1" pin="C"/>
<pinref part="D9" gate="G$1" pin="A"/>
<wire x1="30.48" y1="121.92" x2="30.48" y2="119.38" width="0.1524" layer="91"/>
<pinref part="C3" gate="G$1" pin="2"/>
<wire x1="30.48" y1="119.38" x2="22.86" y2="119.38" width="0.1524" layer="91"/>
<junction x="30.48" y="119.38"/>
</segment>
</net>
<net name="N$27" class="0">
<segment>
<pinref part="D9" gate="G$1" pin="C"/>
<pinref part="D8" gate="G$1" pin="A"/>
<wire x1="30.48" y1="114.3" x2="30.48" y2="111.76" width="0.1524" layer="91"/>
<pinref part="C4" gate="G$1" pin="2"/>
<wire x1="30.48" y1="111.76" x2="22.86" y2="111.76" width="0.1524" layer="91"/>
<junction x="30.48" y="111.76"/>
</segment>
</net>
<net name="N$28" class="0">
<segment>
<pinref part="D8" gate="G$1" pin="C"/>
<pinref part="D7" gate="G$1" pin="A"/>
<wire x1="30.48" y1="106.68" x2="30.48" y2="104.14" width="0.1524" layer="91"/>
<pinref part="C5" gate="G$1" pin="2"/>
<wire x1="30.48" y1="104.14" x2="22.86" y2="104.14" width="0.1524" layer="91"/>
<junction x="30.48" y="104.14"/>
</segment>
</net>
<net name="N$29" class="0">
<segment>
<pinref part="D7" gate="G$1" pin="C"/>
<pinref part="Q2" gate="G$1" pin="C"/>
<wire x1="30.48" y1="99.06" x2="30.48" y2="96.52" width="0.1524" layer="91"/>
</segment>
</net>
<net name="N$30" class="0">
<segment>
<pinref part="D1" gate="G$1" pin="C"/>
<pinref part="Q1" gate="G$1" pin="C"/>
<wire x1="5.08" y1="99.06" x2="5.08" y2="96.52" width="0.1524" layer="91"/>
</segment>
</net>
<net name="N$2" class="0">
<segment>
<pinref part="U$1" gate="G$1" pin="1"/>
<wire x1="-30.48" y1="91.44" x2="-30.48" y2="96.52" width="0.1524" layer="91"/>
<pinref part="U$1" gate="G$1" pin="P$1"/>
<wire x1="-30.48" y1="96.52" x2="-25.4" y2="96.52" width="0.1524" layer="91"/>
<pinref part="C1" gate="G$1" pin="-"/>
<wire x1="-30.48" y1="91.44" x2="-33.02" y2="91.44" width="0.1524" layer="91"/>
<junction x="-30.48" y="91.44"/>
</segment>
</net>
<net name="N$3" class="0">
<segment>
<pinref part="U$1" gate="G$1" pin="2"/>
<pinref part="R1" gate="G$1" pin="2"/>
<wire x1="-20.32" y1="91.44" x2="-17.78" y2="91.44" width="0.1524" layer="91"/>
</segment>
</net>
<net name="N$6" class="0">
<segment>
<pinref part="CUT.MAN" gate="G$1" pin="P$1"/>
<pinref part="R15" gate="G$1" pin="2"/>
<wire x1="-48.26" y1="63.5" x2="-25.4" y2="63.5" width="0.1524" layer="91"/>
</segment>
</net>
<net name="N$7" class="0">
<segment>
<pinref part="R3" gate="/2" pin="E"/>
<pinref part="C7" gate="G$1" pin="-"/>
<wire x1="66.04" y1="73.66" x2="66.04" y2="78.74" width="0.1524" layer="91"/>
</segment>
</net>
<net name="N$4" class="0">
<segment>
<pinref part="J2" gate="G$1" pin="HOT"/>
<pinref part="ATT" gate="G$1" pin="2"/>
<wire x1="-45.72" y1="45.72" x2="-40.64" y2="45.72" width="0.1524" layer="91"/>
</segment>
</net>
<net name="N$31" class="0">
<segment>
<pinref part="ATT" gate="G$1" pin="P$1"/>
<wire x1="-35.56" y1="40.64" x2="-30.48" y2="40.64" width="0.1524" layer="91"/>
<pinref part="ATT" gate="G$1" pin="1"/>
<wire x1="-30.48" y1="40.64" x2="-30.48" y2="45.72" width="0.1524" layer="91"/>
<pinref part="R11" gate="G$1" pin="2"/>
<wire x1="-30.48" y1="45.72" x2="-25.4" y2="45.72" width="0.1524" layer="91"/>
<junction x="-30.48" y="45.72"/>
</segment>
</net>
</nets>
</sheet>
</sheets>
<errors>
<approved hash="104,1,60.96,71.12,IC1P,V+,+12V,,,"/>
<approved hash="104,1,60.96,55.88,IC1P,V-,-12V,,,"/>
</errors>
</schematic>
</drawing>
</eagle>
